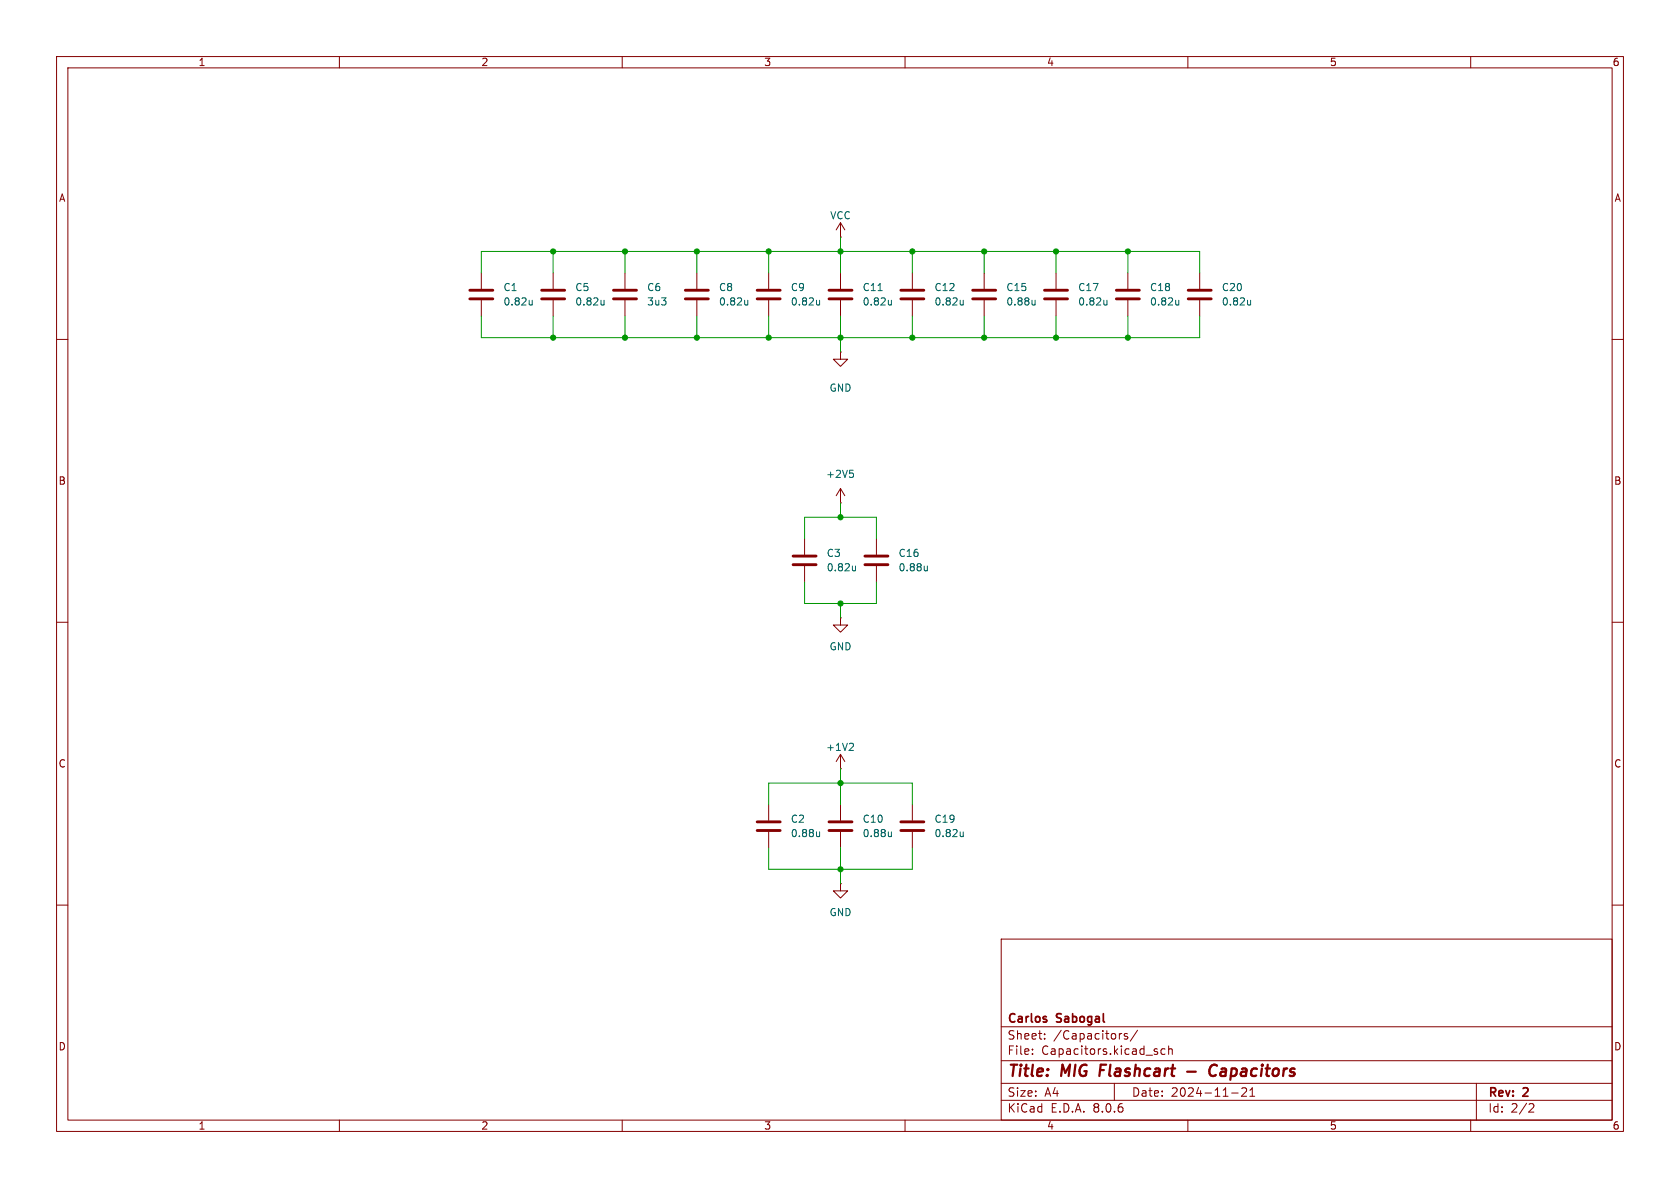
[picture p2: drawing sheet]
<svg xmlns="http://www.w3.org/2000/svg" width="297mm" height="210mm" viewBox="0 0 297 210" stroke-linecap="round" stroke-linejoin="round" font-family="sans-serif">
<g fill="none" stroke="#840000" stroke-width=".18">
<path d="M10 10h277v190h-277zM12 12h273v186h-273zM60 10v2M110 10v2M160 10v2M210 10v2M260 10v2M148.6 39.4v2.5M148.6 39.4l-.8 1.2M148.6 39.4l.8 1.2M10 60h2M85.1 48.3v2.8"/>
<path d="M85.1 53.1v2.8M97.8 48.3v2.8M97.8 53.1v2.8M110.5 48.3v2.8M110.5 53.1v2.8M123.2 48.3v2.8M123.2 53.1v2.8M135.9 48.3v2.8M135.9 53.1v2.8M148.6 41.9h.1M148.6 48.3v2.8M148.6 53.1v2.8"/>
<path d="M161.3 48.3v2.8M161.3 53.1v2.8M174 48.3v2.8M174 53.1v2.8M186.7 48.3v2.8M186.7 53.1v2.8M199.4 48.3v2.8M199.4 53.1v2.8M212.1 48.3v2.8M212.1 53.1v2.8M285 60h2M148.6 62.2v1.3h1.3l-1.3 1.3-1.3-1.3h1.3"/>
<path d="M148.6 62.2h.1M142.2 95.3v2.7M148.6 88.9h.1M148.6 86.4l-.8 1.2M148.6 86.4v2.5M148.6 86.4l.8 1.2M154.9 95.3v2.7M10 110h2M142.2 100.1v2.8M148.6 109.2v1.3h1.3l-1.3 1.3-1.3-1.3h1.3M148.6 109.2h.1M154.9 100.1v2.8"/>
<path d="M285 110h2M148.6 135.9h.1M148.6 133.4v2.5M148.6 133.4l-.8 1.2M148.6 133.4l.8 1.2M10 160h2M135.9 142.2v2.8M135.9 147.1v2.8M148.6 156.2v1.3h1.3l-1.3 1.3-1.3-1.3h1.3M148.6 156.2h.1M148.6 142.2v2.8M148.6 147.1v2.8"/>
<path d="M161.3 142.2v2.8M161.3 147.1v2.8M285 160h2M177 166h108v32h-108zM60 198v2M110 198v2M160 198v2M177 194.5h108M177 191.5h108M177 187.5h108M177 181.5h108M182.5 186.3v.1"/>
<path d="M182.5 185.5v.1M184.7 183.6v.1M184.7 182.8v.1M197 191.5v3M198.3 182.7l-.3 .1M199.3 182.8l-.3-.1-.3 .2 .1 .2 .5 .2v.3h-.6M201.1 182.1l-1.3 2M204.5 185.9l.2 .2-.2 .3M204.5 185.4l.1 .1M206 185.5l-.5-.1-.3 .3v.4l.2 .2h.6M206.6 185.5l.2-.1 .4 .1v.9M206.6 184.9v1.5"/>
<path d="M210 198v2M217.7 193.2h1.2M220.3 192.4v.5l-.8 .9h.9M221 193.8h.8M221 192.7l.4-.4v1.5M260 198v2M261 191.5v6.5M270.5 195.1l.5 .1 .2 .3-1 1.1h1"/>
</g>
<path d="M194.6 188.2l-.3 2M209.9 189.4h1.5M215.1 188.4a.88 .88 0 0 0-1 0 .88 .88 0 0 0-.3 1 .69 .69 0 0 0 .3 .7 .69 .69 0 0 0 .8-.1" fill="none" stroke="#840000" stroke-width=".4"/>
<g fill="none" stroke="#840000" stroke-width=".51">
<path d="M83.1 52.8h4M83.1 51.3h4M95.8 52.8h4M95.8 51.3h4M108.5 52.8h4M108.5 51.3h4M121.2 52.8h4M121.2 51.3h4M133.9 52.8h4M133.9 51.3h4M146.6 52.8h4M146.6 51.3h4"/>
<path d="M159.3 52.8h4M159.3 51.3h4M172 52.8h4M172 51.3h4M184.7 52.8h4M184.7 51.3h4M197.4 52.8h4M197.4 51.3h4M210.1 52.8h4M210.1 51.3h4M140.2 99.8h4.1M140.2 98.3h4.1"/>
<path d="M152.9 99.8h4.1M152.9 98.3h4.1M133.9 146.8h4M133.9 145.3h4M146.6 146.8h4M146.6 145.3h4M159.3 146.8h4M159.3 145.3h4"/>
</g>
<g fill="none" stroke="#006464" stroke-width=".18">
<path d="M94.1 53.8l-.4 .1M94.1 53.1v.8M106.8 53.8l-.4 .1M106.8 53.1v.8M132.2 53.8l-.4 .1M132.2 53.1v.8M144.9 53.1v.8M144.9 53.8l-.4 .1M155.2 51.4h.8M157.6 53.8l-.4 .1M157.6 53.1v.8M170.3 53.8l-.4 .1"/>
<path d="M170.3 53.1v.8M183 53.8l-.4 .1M183 53.1v.8M195.7 53.8l-.4 .1M195.7 53.1v.8M208.4 53.8l-.4 .1M208.4 53.1v.8M221.1 53.8l-.4 .1M221.1 53.1v.8M150.2 83.1h.6M150.6 83.6l.3 .3v.3l-.3 .2M151.2 100.1v.8"/>
<path d="M151.2 100.8l-.3 .1M163.9 100.8l-.3 .1M163.9 100.1v.8M150.6 131.4l.3 .2-.1 .3-.7 .8h.8M144.9 147.1v.8M144.9 147.8l-.4 .1M157.6 147.1v.8M157.6 147.8l-.4 .1M170.3 147.1v.8M170.3 147.8l-.4 .1"/>
</g>
<g fill="none" stroke="#009600" stroke-width=".18">
<path d="M85.1 48.3v-3.8h127v3.8M85.1 55.9v3.8h127v-3.8M97.8 44.5v3.8M97.8 55.9v3.8M110.5 44.5v3.8M110.5 55.9v3.8M123.2 44.5v3.8M123.2 55.9v3.8M135.9 44.5v3.8M135.9 55.9v3.8M148.6 41.9v6.4M148.6 55.9v6.3"/>
<path d="M161.3 44.5v3.8M161.3 55.9v3.8M174 44.5v3.8M174 55.9v3.8M186.7 44.5v3.8M186.7 55.9v3.8M199.4 44.5v3.8M199.4 55.9v3.8M142.2 95.3v-3.9h12.7v3.9M148.6 88.9v2.5M142.2 102.9v3.8h12.7v-3.8M148.6 106.7v2.5"/>
<path d="M148.6 135.9v6.3M135.9 142.2v-3.8h25.4v3.8M135.9 149.9v3.8h25.4v-3.8M148.6 149.9v6.3"/>
</g>
<g fill="#009600" stroke="#009600" stroke-width=".18">
<circle cx="110.5" cy="44.5" r=".46"/>
<circle cx="123.2" cy="44.5" r=".46"/>
<circle cx="97.8" cy="59.7" r=".46"/>
<circle cx="110.5" cy="59.7" r=".46"/>
<circle cx="97.8" cy="44.5" r=".46"/>
<circle cx="135.9" cy="44.5" r=".46"/>
<circle cx="123.2" cy="59.7" r=".46"/>
<circle cx="135.9" cy="59.7" r=".46"/>
<circle cx="161.3" cy="59.7" r=".46"/>
<circle cx="148.6" cy="59.7" r=".46"/>
<circle cx="199.4" cy="44.5" r=".46"/>
<circle cx="148.6" cy="91.4" r=".46"/>
<circle cx="199.4" cy="59.7" r=".46"/>
<circle cx="174" cy="59.7" r=".46"/>
<circle cx="161.3" cy="44.5" r=".46"/>
<circle cx="174" cy="44.5" r=".46"/>
<circle cx="186.7" cy="59.7" r=".46"/>
<circle cx="186.7" cy="44.5" r=".46"/>
<circle cx="148.6" cy="44.5" r=".46"/>
<circle cx="148.6" cy="106.7" r=".46"/>
<circle cx="148.6" cy="138.4" r=".46"/>
<circle cx="148.6" cy="153.7" r=".46"/>
</g>
<g font-size="2.8" fill="#840000">
<text x="178" y="190.9">Title:</text>
<text x="187.7" y="190.9">MIG</text>
<text x="195.2" y="190.9">Flashcart</text>
<text x="216.2" y="190.9">Capacitors</text>
</g>
<g font-size="2.1" fill="#840000">
<text x="178" y="184">Sheet:</text>
<text x="178" y="181.2">Carlos</text>
<text x="186.2" y="184">/Capacitors/</text>
<text x="186.9" y="181.2">Sabogal</text>
<text x="178" y="186.7">File:</text>
<text x="184.1" y="186.7">Capacitors.kicad_sch</text>
<text x="178" y="196.9">KiCad</text>
<text x="178" y="194.1">Size:</text>
<text x="184.7" y="194.1">A4</text>
<text x="185.7" y="196.9">E.D.A.</text>
<text x="193.3" y="196.9">8.0.6</text>
<text x="200" y="194.1">Date:</text>
<text x="207" y="194.1">2024-11-21</text>
<text x="263" y="194.3">Rev:</text>
<text x="263" y="196.9">Id:</text>
<text x="267.1" y="196.9">2/2</text>
<text x="269.4" y="194.3">2</text>
</g>
<g font-size="1.8" fill="#840000">
<text x="35" y="11.9">1</text>
<text x="85" y="11.9">2</text>
<text x="135" y="11.9">3</text>
<text x="185" y="11.9">4</text>
<text x="235" y="11.9">5</text>
<text x="285" y="11.9">6</text>
<text x="10.3" y="35.9">A</text>
<text x="285.3" y="35.9">A</text>
<text x="10.3" y="85.9">B</text>
<text x="285.3" y="85.9">B</text>
<text x="10.3" y="135.9">C</text>
<text x="285.3" y="135.9">C</text>
<text x="10.3" y="185.9">D</text>
<text x="285.3" y="185.9">D</text>
<text x="35" y="199.9">1</text>
<text x="85" y="199.9">2</text>
<text x="135" y="199.9">3</text>
<text x="185" y="199.9">4</text>
<text x="235" y="199.9">5</text>
<text x="285" y="199.9">6</text>
</g>
<g font-size="1.8" fill="#006464">
<text x="146.7" y="39">VCC</text>
<text x="88.9" y="51.7">C1</text>
<text x="101.6" y="51.7">C5</text>
<text x="114.3" y="51.7">C6</text>
<text x="127" y="51.7">C8</text>
<text x="139.7" y="51.7">C9</text>
<text x="152.4" y="51.7">C11</text>
<text x="165.1" y="51.7">C12</text>
<text x="177.8" y="51.7">C15</text>
<text x="190.5" y="51.7">C17</text>
<text x="203.2" y="51.7">C18</text>
<text x="215.9" y="51.7">C20</text>
<text x="88.9" y="54.2">0.82u</text>
<text x="101.6" y="54.2">0.82u</text>
<text x="114.3" y="54.2">3u3</text>
<text x="127" y="54.2">0.82u</text>
<text x="139.7" y="54.2">0.82u</text>
<text x="152.4" y="54.2">0.82u</text>
<text x="165.1" y="54.2">0.82u</text>
<text x="177.8" y="54.2">0.88u</text>
<text x="190.5" y="54.2">0.82u</text>
<text x="203.2" y="54.2">0.82u</text>
<text x="215.9" y="54.2">0.82u</text>
<text x="146.6" y="69.4">GND</text>
<text x="145.9" y="84.7">+2V5</text>
<text x="146.1" y="98.7">C3</text>
<text x="146.1" y="101.2">0.82u</text>
<text x="158.8" y="101.2">0.88u</text>
<text x="158.8" y="98.7">C16</text>
<text x="146.6" y="115.2">GND</text>
<text x="145.9" y="132.9">+1V2</text>
<text x="139.7" y="145.6">C2</text>
<text x="139.7" y="148.2">0.88u</text>
<text x="152.4" y="148.2">0.88u</text>
<text x="152.4" y="145.6">C10</text>
<text x="165.1" y="148.2">0.82u</text>
<text x="165.1" y="145.6">C19</text>
<text x="146.6" y="162.2">GND</text>
</g>
</svg>
